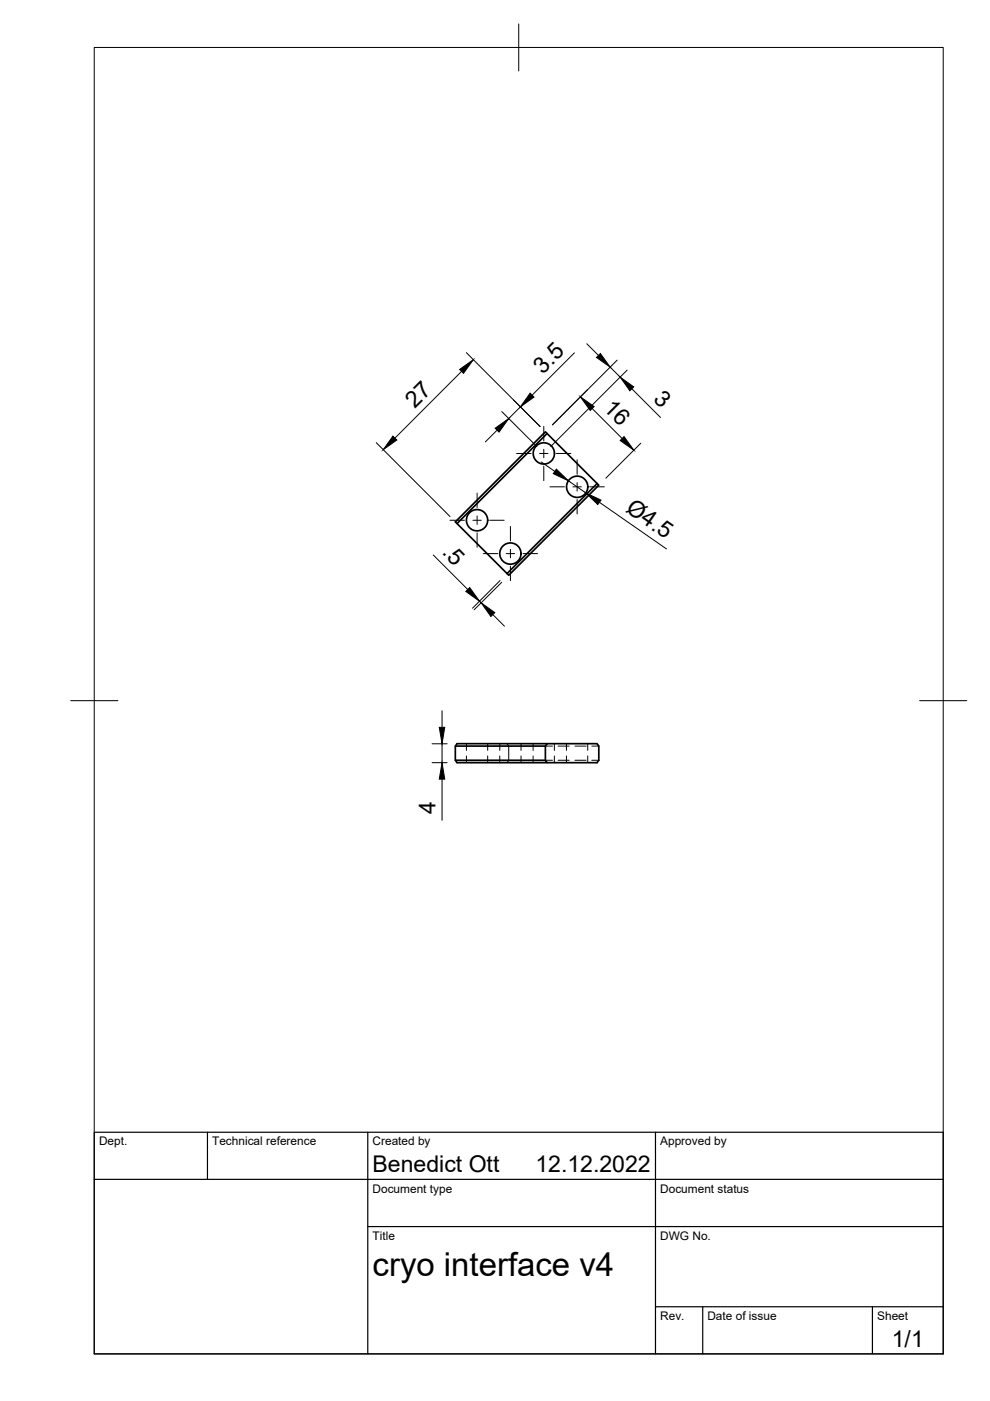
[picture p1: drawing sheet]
<svg xmlns="http://www.w3.org/2000/svg" width="210mm" height="297mm" viewBox="0 0 210 297" stroke-linecap="round" stroke-linejoin="round" font-family="sans-serif">
<!-- layer: Visible -->
<g fill="none" stroke="#000" stroke-width=".36">
<path d="M116 91.9l10.6 10.6M96.9 111l19.1-19.1-.4-.3-19.1 19 11 11 .4 .4 19.1-19.1-.4-.4-19.1 19.1M96.5 158.2h19.1v3M115.6 158.2l.4-.5h10.6l.4 .5v3l-.4 .5h-10.6M116 157.7h-19.1l-.4 .5v3l.4 .5h19.1l-.4-.5h-19.1"/>
<circle cx="115.3" cy="96.1" r="2.25"/>
<circle cx="101.1" cy="110.3" r="2.25"/>
<circle cx="108.2" cy="117.4" r="2.25"/>
<circle cx="122.4" cy="103.2" r="2.25"/>
</g>
<!-- layer: Hidden -->
<g fill="none" stroke="#000" stroke-width=".21">
<path d="M98.9 157.7v1.4M103.4 157.7v1.4M106 157.7v1.4M107.5 157.7l.4 .5v3l-.4 .5M110.5 157.7v1.4M113 157.7v1.4M115.6 158.2h1.5M117.5 157.7v1.4M118.3 158.2h2.4M120.1 157.7v1.4M121.9 158.2h2.4M124.6 157.7v1.4"/>
<path d="M125.5 158.2h1.5M98.9 160.3v1.4M103.4 160.3v1.4M106 160.3v1.4M110.5 160.3v1.4M113 160.3v1.4M115.6 161.2h1.5M117.5 160.3v1.4M118.3 161.2h2.4M120.1 160.3v1.4M121.9 161.2h2.4M124.6 160.3v1.4"/>
<path d="M125.5 161.2h1.5"/>
</g>
<!-- layer: BORDER -->
<path d="M20 10.1h180v276.9h-180zM110 5.1v10M15 148.6h10M195 148.6h10" fill="none" stroke="#000" stroke-width=".21"/>
<!-- layer: TITLEBLOCK -->
<path d="M20 240.1h180v46.9h-180zM20 250h180M44 240.1v9.9M78 240.1v46.9M139 240.1v46.9M78 260.1h122M139 277.1h61M149 277.1v9.9M185 277.1v9.9" fill="none" stroke="#000" stroke-width=".25"/>
<!-- layer: FD_Dimensions -->
<g fill="none" stroke="#000" stroke-width=".21">
<path d="M97.9 78.7l-14.2 14.2M98.9 74.8l15.6 15.6-5.6-5.6M121.8 74.8l-9 9M124.4 72.9l2.5 2.5M129.4 77.8l2.1 2.2M130.9 76.4l-13.8 13.7M133 78.5l-16.2 16.2M79.8 93.9l15.6 15.6M105.4 91.2l-2.5 2.5M106.4 87.3l7.4 7.4M110.3 86.3l-2.4 2.4M114.8 97.9l2.8 2.1"/>
<path d="M125.5 86.6l6.4 6.4M134 82.4l6 6.1M135.9 94l-7.5 7.4M91.9 117.7l7.3 7.3M120.5 101.9l3.7 2.6M127.1 106.5l14.2 9.9M101.7 127.5l.3 .3M104.5 130.3l2.5 2.5M106 123.1l-5.8 5.9M106.4 123.5l-5.9 5.8M91.6 157.7h3.2M93.7 150.7v3.5"/>
<path d="M93.7 157.7v4M91.6 161.7h3.2M93.7 165.2v8.7"/>
</g>
<g fill="#000" stroke="#000" stroke-width=".21">
<path d="M97.5 78.3l2.9-2-2.1 2.8zM127.3 75l2.1 2.8-2.9-2zM83.3 92.5l.8 .8-2.8 2zM105 90.8l2.9-2.1-2.1 2.9zM112.4 83.4l.8 .8-2.9 2.1zM118 99.5l2.5 2.4-3.2-1.5zM123.1 84.1l2.9 2.1-.9 .8zM132.3 92.6l2.1 2.8-2.9-2zM131.5 80l2.9 2-.9 .9zM124.2 104.5l3.2 1.5-.7 1zM98.8 125.4l.8-.8 2.1 2.9zM102 127.8l2.9 2.1-.8 .8z"/>
<path d="M93.1 154.2h1.2l-.6 3.5zM93.7 161.7l.6 3.5h-1.2z"/>
</g>
<!-- layer: Smart Centers -->
<g fill="none" stroke="#000" stroke-width=".21">
<path d="M109.5 96.1h3.1M114.4 96.1h1.8M115.3 90.4v3.1M115.3 95.3v1.8M115.3 98.8v3.1M118 96.1h3M122.4 97.5v3M95.4 110.3h3.1M100.3 110.3h1.7M101.2 104.5v3.1M101.2 109.4v1.8M101.2 113v3"/>
<path d="M102.5 117.4h3M103.8 110.3h3.1M107.3 117.4h1.8M108.2 111.6v3.1M108.2 116.5v1.8M110.9 117.4h3.1M116.6 103.2h3.1M121.5 103.2h1.8M122.4 102.3v1.8M122.4 105.9v3.1M125 103.2h3.1M108.2 120v3.1"/>
</g>
<text font-size="7" x="79" y="270.6">cryo interface v4</text>
<g font-size="4.9">
<text x="115.1" y="79.4" transform="rotate(-45 115.1 79.4)">3.5</text>
<text x="87.9" y="86.7" transform="rotate(-45 87.9 86.7)">27</text>
<text x="127.7" y="86.7" transform="rotate(45 127.7 86.7)">16</text>
<text x="138.3" y="84.7" transform="rotate(45 138.3 84.7)">3</text>
<text x="132.5" y="108.4" transform="rotate(35 132.5 108.4)">Ø4.5</text>
<text x="93.6" y="117.3" transform="rotate(45 93.6 117.3)">.5</text>
<text x="92.3" y="172.6" transform="rotate(-90 92.3 172.6)">4</text>
<text x="79" y="248.5">Benedict Ott</text>
<text x="113.5" y="248.5">12.12.2022</text>
<text x="189.1" y="285.7">1/1</text>
</g>
<g font-size="2.5">
<text x="21" y="242.9">Dept.</text>
<text x="45" y="242.9">Technical reference</text>
<text x="79" y="242.9">Created by</text>
<text x="140" y="242.9">Approved by</text>
<text x="79" y="252.8">Document type</text>
<text x="140" y="252.8">Document status</text>
<text x="79" y="262.9">Title</text>
<text x="140" y="262.9">DWG No.</text>
<text x="140" y="279.9">Rev.</text>
<text x="150" y="279.9">Date of issue</text>
<text x="186" y="279.9">Sheet</text>
</g>
</svg>
